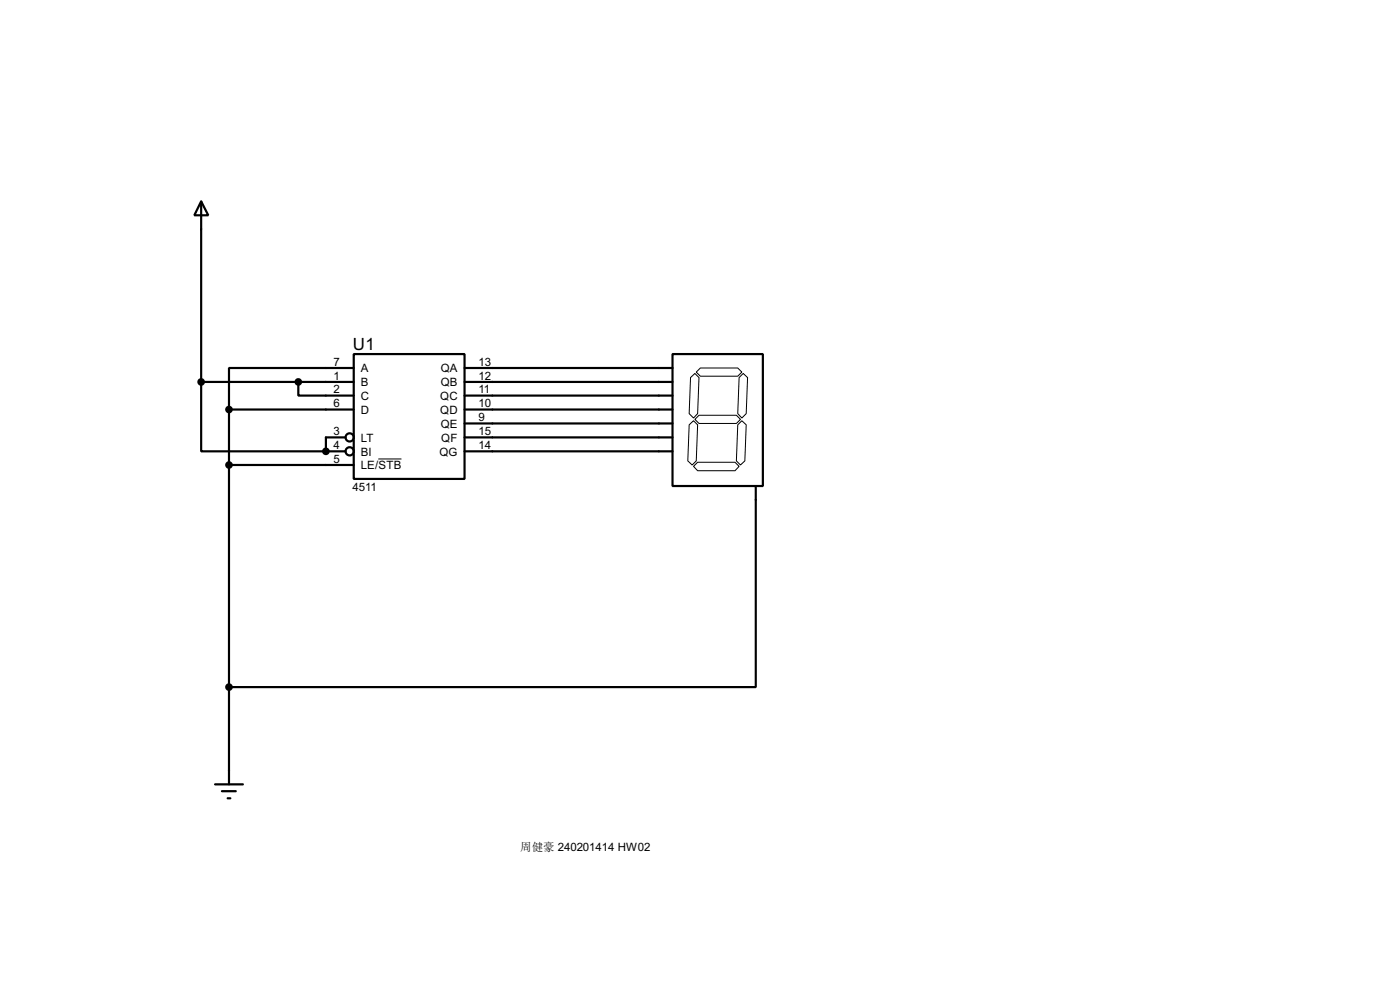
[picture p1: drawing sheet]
<svg xmlns="http://www.w3.org/2000/svg" width="256mm" height="180mm" viewBox="0 0 256 180" stroke-linecap="round" stroke-linejoin="round" font-family="sans-serif">
<g fill="none" stroke="#000" stroke-width=".4">
<path d="M36.9 36.9l1.3 2.5h-2.6zM36.9 36.9v33M36.9 69.9v12.7h22.8M36.9 69.9h27.9M42 75h22.8M42 75v68.6M54.7 69.9v2.5h10.1M64.8 64.8h20.3v22.9h-20.3zM64.8 67.4h-22.8v7.6M85.1 69.9h38.1M85.1 75h38.1M85.1 77.5h38.1"/>
<path d="M85.1 72.4h38.1M85.1 67.4h38.1M123.2 64.8h16.6v24.2h-16.6zM42 85.1h22.8M59.7 82.6h3.6M63.3 80.1h-3.6v2.5M85.1 82.6h38.1M85.1 80.1h38.1M138.5 89v36.8h-96.5M39.4 143.6h5.1M40.7 144.8h2.5M41.7 146.1h.5"/>
<circle cx="64" cy="82.6" r=".75"/>
<circle cx="64" cy="80.1" r=".75"/>
</g>
<circle cx="59.7" cy="82.6" r=".2" fill="#000"/>
<path d="M126.3 77.8l.8-.8 .7 .8-.2 6.6-.8 .7-.8-.7zM126.5 69.1l.8-.7 .8 .7-.3 6.6-.7 .8-.8-.8zM127.3 76.8l.8-.8h6.8l.8 .8-.8 .7h-6.8zM127.6 68.1l.7-.7h6.9l.7 .7-.7 .8h-6.9zM135.2 77.8l.7-.8 .8 .8-.2 6.6-.8 .7-.8-.7zM135.4 69.1l.8-.7 .8 .7-.3 6.6-.8 .8-.7-.8zM69.3 84h4.3M127.1 85.4l.7-.8h6.9l.7 .8-.7 .8h-6.9z" fill="none" stroke="#000" stroke-width=".18"/>
<g fill="#000" stroke="#000" stroke-width=".4">
<circle cx="36.8" cy="69.9" r=".5"/>
<circle cx="41.9" cy="75" r=".5"/>
<circle cx="54.6" cy="69.9" r=".5"/>
<circle cx="41.9" cy="85.1" r=".5"/>
<circle cx="59.7" cy="82.6" r=".5"/>
<circle cx="41.9" cy="125.8" r=".5"/>
</g>
<text font-size="3.5" x="64.7" y="64">U1</text>
<g font-size="2.4">
<text x="61.1" y="67">7</text>
<text x="61.1" y="69.5">1</text>
<text x="61.1" y="72">2</text>
<text x="66.1" y="68.1">A</text>
<text x="66.1" y="70.7">B</text>
<text x="80.7" y="68.1">QA</text>
<text x="80.7" y="70.7">QB</text>
<text x="87.7" y="67">13</text>
<text x="87.7" y="69.5">12</text>
<text x="87.7" y="72">11</text>
<text x="61.1" y="74.6">6</text>
<text x="66.1" y="73.2">C</text>
<text x="66.1" y="75.8">D</text>
<text x="80.6" y="73.2">QC</text>
<text x="80.6" y="75.8">QD</text>
<text x="87.7" y="74.6">10</text>
<text x="87.7" y="77.1">9</text>
<text x="61.1" y="79.7">3</text>
<text x="61.1" y="82.2">4</text>
<text x="66.1" y="80.8">LT</text>
<text x="66.1" y="83.4">BI</text>
<text x="80.5" y="83.4">QG</text>
<text x="80.7" y="78.3">QE</text>
<text x="80.8" y="80.8">QF</text>
<text x="87.7" y="79.7">15</text>
<text x="87.7" y="82.2">14</text>
<text x="61.1" y="84.7">5</text>
<text x="64.6" y="89.9">4511</text>
<text x="66.1" y="85.9">LE/STB</text>
</g>
<text font-size="2.1" x="95.3" y="155.7">周健豪 240201414 HW02</text>
</svg>
